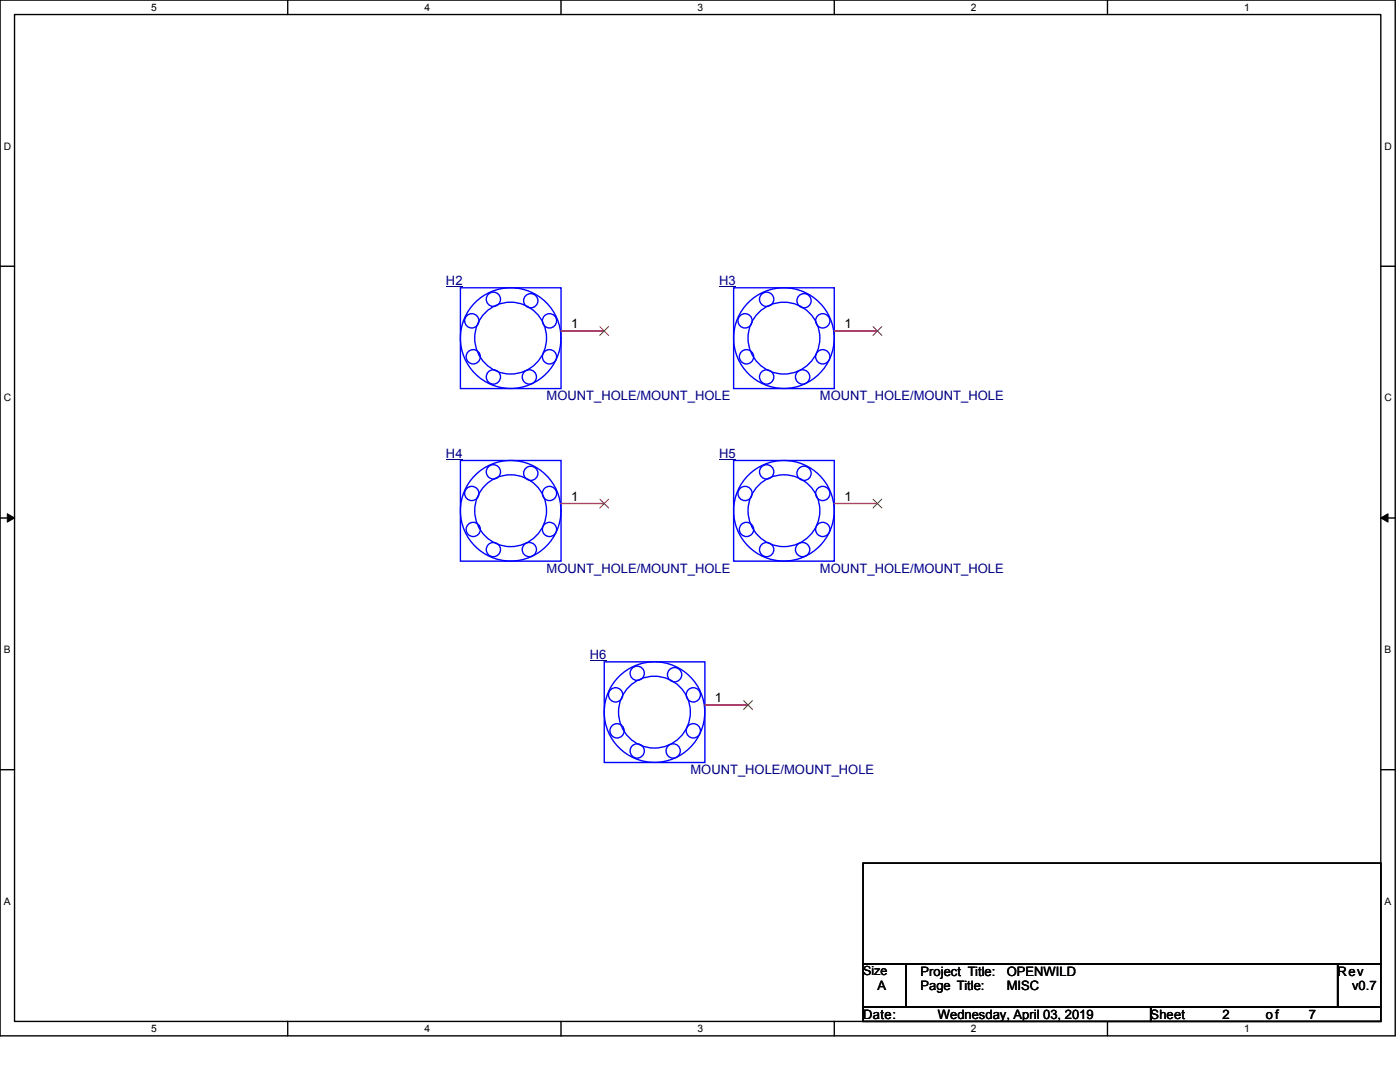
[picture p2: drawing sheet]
<svg xmlns="http://www.w3.org/2000/svg" width="279mm" height="216mm" viewBox="0 0 279 216" stroke-linecap="round" stroke-linejoin="round" font-family="sans-serif">
<path d="M0 0h278.4v206.7h-278.4zM2.9 2.9h272.7v200.9h-272.7z" fill="none" stroke="#000" stroke-width=".28"/>
<g fill="#fff">
<path d="M30.2 .3h1.1v2.3h-1.1z"/>
<path d="M30.2 204.1h1.1v2.3h-1.1z"/>
</g>
<path d="M57.4 0v2.9M57.4 203.8v2.9" fill="none" stroke="#000" stroke-width=".28"/>
<g fill="#fff">
<path d="M84.7 .3h1.1v2.3h-1.1z"/>
<path d="M84.7 204.1h1.1v2.3h-1.1z"/>
</g>
<path d="M112 0v2.9M112 203.8v2.9" fill="none" stroke="#000" stroke-width=".28"/>
<g fill="#fff">
<path d="M139.2 .3h1.2v2.3h-1.2z"/>
<path d="M139.2 204.1h1.2v2.3h-1.2z"/>
</g>
<path d="M166.5 0v2.9M166.5 203.8v2.9" fill="none" stroke="#000" stroke-width=".28"/>
<g fill="#fff">
<path d="M193.8 .3h1.1v2.3h-1.1z"/>
<path d="M193.8 204.1h1.1v2.3h-1.1z"/>
</g>
<path d="M221 0v2.9M221 203.8v2.9" fill="none" stroke="#000" stroke-width=".28"/>
<g fill="#fff">
<path d="M248.3 .3h1.1v2.3h-1.1z"/>
<path d="M248.3 204.1h1.1v2.3h-1.1z"/>
<path d="M.7 28h1.5v2.3h-1.5z"/>
<path d="M276.3 28h1.5v2.3h-1.5z"/>
<path d="M.7 78.2h1.5v2.3h-1.5z"/>
<path d="M276.3 78.2h1.5v2.3h-1.5z"/>
</g>
<path d="M0 53.1h2.9M275.6 53.1h2.8" fill="none" stroke="#000" stroke-width=".28"/>
<g fill="#fff">
<path d="M.7 128.5h1.4v2.2h-1.4z"/>
<path d="M276.3 128.5h1.4v2.2h-1.4z"/>
</g>
<path d="M0 103.4h2.9M275.6 103.4h2.8" fill="none" stroke="#000" stroke-width=".28"/>
<path d="M1.5 102.5l1.4 .9-1.4 .8zM275.6 103.4l1.4-.9v1.7z" fill="#000" stroke="#000" stroke-width=".2"/>
<g fill="#fff">
<path d="M.7 178.7h1.4v2.3h-1.4z"/>
<path d="M276.3 178.7h1.4v2.3h-1.4z"/>
</g>
<path d="M0 153.6h2.9M275.6 153.6h2.8M172.2 172.2h103.4v20.1h-103.4zM172.2 192.3h8.6v8.6h-8.6zM180.8 192.3h86.2v8.6h-86.2zM267 192.3h8.6v8.6h-8.6zM172.2 200.9h57.4v2.9h-57.4zM229.6 200.9h46v2.9h-46z" fill="none" stroke="#000" stroke-width=".28"/>
<g fill="none" stroke="#00f" stroke-width=".28">
<path d="M91.9 57.4h20.1v20.1h-20.1zM146.4 57.4h20.1v20.1h-20.1zM91.9 91.9h20.1v20.1h-20.1zM146.4 91.9h20.1v20.1h-20.1zM120.6 132.1h20.1v20h-20.1z"/>
<circle cx="98.5" cy="59.7" r="1.43"/>
<circle cx="153" cy="59.7" r="1.43"/>
<circle cx="94.2" cy="64" r="1.43"/>
<circle cx="94.4" cy="71.2" r="1.43"/>
<circle cx="98.5" cy="75.2" r="1.43"/>
<circle cx="101.9" cy="67.5" r="7.2"/>
<circle cx="101.9" cy="67.5" r="10"/>
<circle cx="105.6" cy="75.2" r="1.43"/>
<circle cx="105.9" cy="60" r="1.43"/>
<circle cx="109.7" cy="64" r="1.43"/>
<circle cx="109.7" cy="71.2" r="1.43"/>
<circle cx="148.7" cy="64" r="1.43"/>
<circle cx="149" cy="71.2" r="1.43"/>
<circle cx="153" cy="75.2" r="1.43"/>
<circle cx="156.4" cy="67.5" r="10"/>
<circle cx="156.5" cy="67.5" r="7.2"/>
<circle cx="160.2" cy="75.2" r="1.43"/>
<circle cx="160.5" cy="60" r="1.42"/>
<circle cx="164.2" cy="64" r="1.43"/>
<circle cx="164.2" cy="71.2" r="1.43"/>
<circle cx="94.2" cy="98.5" r="1.43"/>
<circle cx="98.5" cy="94.2" r="1.43"/>
<circle cx="105.9" cy="94.4" r="1.43"/>
<circle cx="109.7" cy="98.5" r="1.42"/>
<circle cx="148.7" cy="98.5" r="1.42"/>
<circle cx="153" cy="94.2" r="1.43"/>
<circle cx="160.5" cy="94.4" r="1.42"/>
<circle cx="164.2" cy="98.5" r="1.43"/>
<circle cx="94.4" cy="105.6" r="1.42"/>
<circle cx="98.5" cy="109.7" r="1.42"/>
<circle cx="101.9" cy="101.9" r="7.2"/>
<circle cx="101.9" cy="101.9" r="10"/>
<circle cx="105.6" cy="109.7" r="1.42"/>
<circle cx="109.7" cy="105.6" r="1.42"/>
<circle cx="149" cy="105.6" r="1.43"/>
<circle cx="153" cy="109.7" r="1.43"/>
<circle cx="156.4" cy="101.9" r="10"/>
<circle cx="156.5" cy="101.9" r="7.2"/>
<circle cx="160.2" cy="109.7" r="1.43"/>
<circle cx="164.2" cy="105.6" r="1.43"/>
<circle cx="122.9" cy="138.6" r="1.43"/>
<circle cx="127.2" cy="134.3" r="1.42"/>
<circle cx="134.6" cy="134.6" r="1.43"/>
<circle cx="138.4" cy="138.6" r="1.43"/>
<circle cx="123.1" cy="145.8" r="1.43"/>
<circle cx="127.2" cy="149.8" r="1.43"/>
<circle cx="130.6" cy="142.1" r="7.2"/>
<circle cx="130.6" cy="142.1" r="10"/>
<circle cx="134.3" cy="149.8" r="1.43"/>
<circle cx="138.4" cy="145.8" r="1.43"/>
</g>
<path d="M89 57.3h3.3M143.5 57.3h3.3M89 91.7h3.3M143.5 91.7h3.3M117.7 131.9h3.3" fill="none" stroke="#000080" stroke-width=".2"/>
<path d="M112 66h8.6M166.5 66h8.6M112 100.5h8.6M166.5 100.5h8.6M140.7 140.7h8.6" fill="none" stroke="#f00" stroke-width=".28"/>
<path d="M119.7 65.2l1.8 1.7M121.5 65.2l-1.8 1.7M174.2 65.2l1.8 1.7M176 65.2l-1.8 1.7M119.7 99.6l1.8 1.8M121.5 99.6l-1.8 1.8M174.2 99.6l1.8 1.8M176 99.6l-1.8 1.8M148.4 139.8l1.8 1.8M150.2 139.8l-1.8 1.8" fill="none" stroke="#804000" stroke-width=".2"/>
<g font-size="2.6" fill="#000080">
<text x="89" y="56.9">H2</text>
<text x="143.5" y="56.9">H3</text>
<text x="109.1" y="79.9">MOUNT_HOLE/MOUNT_HOLE</text>
<text x="163.6" y="79.9">MOUNT_HOLE/MOUNT_HOLE</text>
<text x="89" y="91.3">H4</text>
<text x="143.5" y="91.3">H5</text>
<text x="109.1" y="114.3">MOUNT_HOLE/MOUNT_HOLE</text>
<text x="163.6" y="114.3">MOUNT_HOLE/MOUNT_HOLE</text>
<text x="117.7" y="131.5">H6</text>
<text x="137.8" y="154.5">MOUNT_HOLE/MOUNT_HOLE</text>
</g>
<g font-size="2.6">
<text x="114" y="65.4">1</text>
<text x="168.5" y="65.4">1</text>
<text x="114" y="99.9">1</text>
<text x="168.5" y="99.9">1</text>
<text x="142.7" y="140.1">1</text>
<text x="175.1" y="197.5">A</text>
<text x="183.7" y="194.7">Project Title:</text>
<text x="183.7" y="197.5">Page Title:</text>
<text x="200.9" y="194.7">OPENWILD</text>
<text x="200.9" y="197.5">MISC</text>
<text x="267" y="194.7">Rev</text>
<text x="269.8" y="197.5">v0.7</text>
<text x="172.2" y="203.3">Date:</text>
<text x="187.2" y="203.3">Wednesday, April 03, 2019</text>
<text x="229.6" y="203.3">Sheet</text>
<text x="244" y="203.3">2</text>
<text x="252.6" y="203.3">of</text>
<text x="261.2" y="203.3">7</text>
</g>
<text font-size="2.5" x="172.2" y="194.6">Size</text>
<g font-size="2">
<text x="30.2" y="2.2">5</text>
<text x="84.7" y="2.2">4</text>
<text x="139.2" y="2.2">3</text>
<text x="193.8" y="2.2">2</text>
<text x="248.3" y="2.2">1</text>
<text x=".7" y="29.8">D</text>
<text x="276.3" y="29.8">D</text>
<text x=".7" y="80.1">C</text>
<text x="276.3" y="80.1">C</text>
<text x=".7" y="130.3">B</text>
<text x="276.3" y="130.3">B</text>
<text x=".7" y="180.5">A</text>
<text x="276.3" y="180.5">A</text>
<text x="30.2" y="206">5</text>
<text x="84.7" y="206">4</text>
<text x="139.2" y="206">3</text>
<text x="193.8" y="206">2</text>
<text x="248.3" y="206">1</text>
</g>
</svg>
